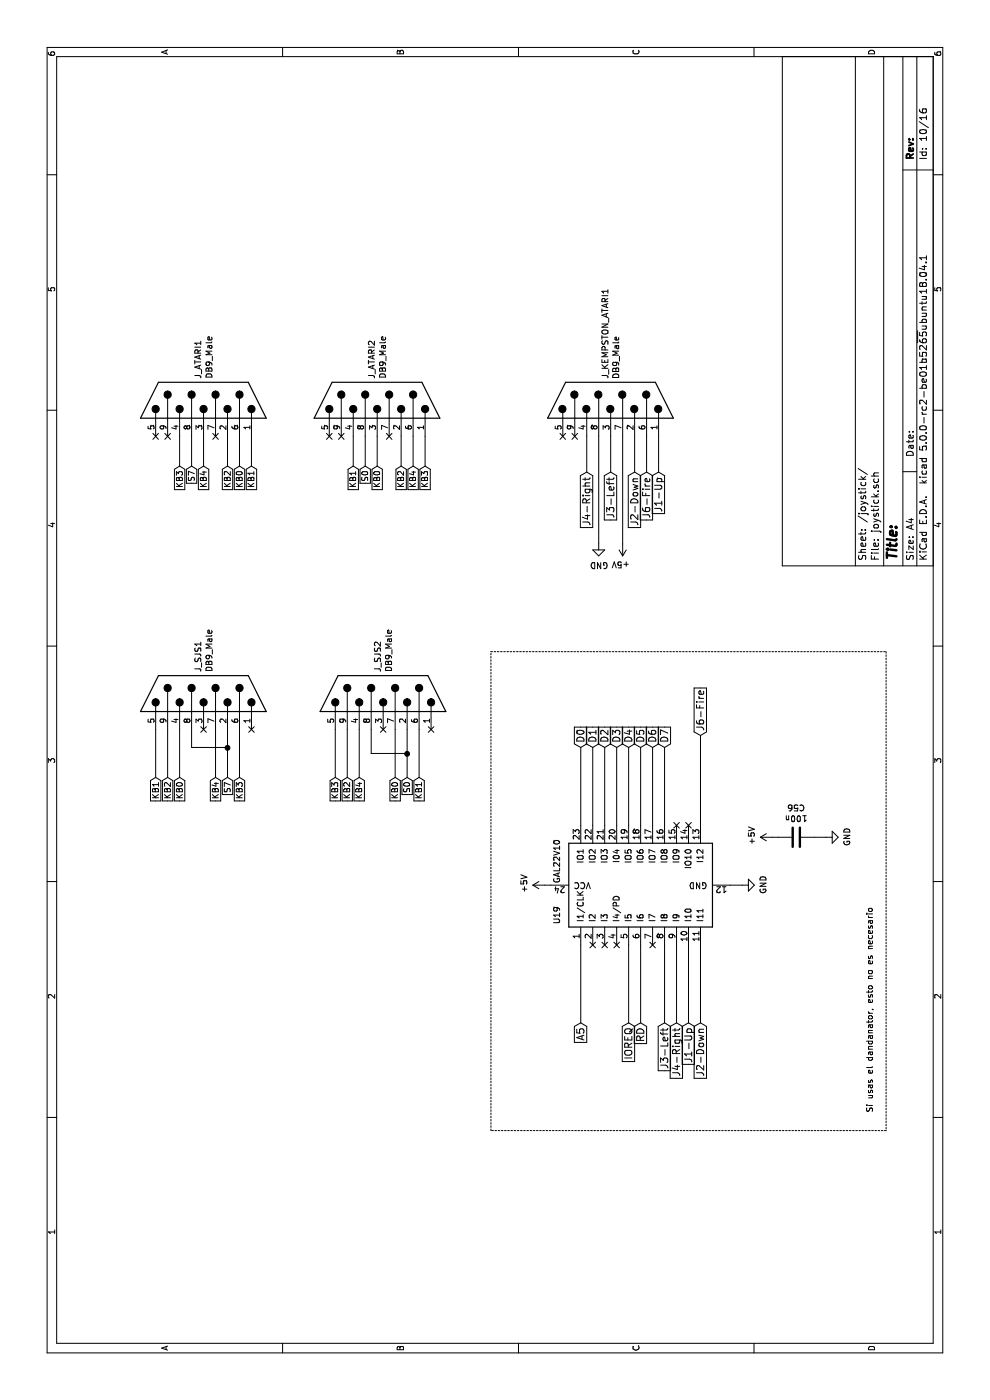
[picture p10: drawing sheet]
EESchema Schematic File Version 4
LIBS:All Spectrums-cache
EELAYER 26 0
EELAYER END
$Descr A4 11693 8268
encoding utf-8
Sheet 10 16
Title ""
Date ""
Rev ""
Comp ""
Comment1 ""
Comment2 ""
Comment3 ""
Comment4 ""
$EndDescr
$Comp
L Connector_Specialized:DB9_Male J_SJS2
U 1 1
P 5900 3200
F 0 "J_SJS2" H 6080 3246 50  0000 L CNN
F 1 "DB9_Male" H 6080 3155 50  0000 L CNN
F 2 "Connector_Dsub:DSUB-9_Male_Horizontal_P2.77x2.84mm_EdgePinOffset4.94mm_Housed_MountingHolesOffset7.48mm" H 5900 3200 50  0001 C CNN
F 3 "" H 5900 3200 50  0001 C CNN
	1    5900 3200
	1    0    0    -1  
$EndComp
$Comp
L Connector_Specialized:DB9_Male J_SJS1
U 1 1
P 5900 1700
F 0 "J_SJS1" H 6080 1746 50  0000 L CNN
F 1 "DB9_Male" H 6080 1655 50  0000 L CNN
F 2 "Connector_Dsub:DSUB-9_Male_Horizontal_P2.77x2.84mm_EdgePinOffset4.94mm_Housed_MountingHolesOffset7.48mm" H 5900 1700 50  0001 C CNN
F 3 "" H 5900 1700 50  0001 C CNN
	1    5900 1700
	1    0    0    -1  
$EndComp
$Comp
L Connector_Specialized:DB9_Male J_ATARI1
U 1 1
P 8350 1700
F 0 "J_ATARI1" H 8530 1746 50  0000 L CNN
F 1 "DB9_Male" H 8530 1655 50  0000 L CNN
F 2 "Connector_Dsub:DSUB-9_Male_Horizontal_P2.77x2.84mm_EdgePinOffset4.94mm_Housed_MountingHolesOffset7.48mm" H 8350 1700 50  0001 C CNN
F 3 "" H 8350 1700 50  0001 C CNN
	1    8350 1700
	1    0    0    -1  
$EndComp
$Comp
L Connector_Specialized:DB9_Male J_ATARI2
U 1 1
P 8350 3150
F 0 "J_ATARI2" H 8530 3196 50  0000 L CNN
F 1 "DB9_Male" H 8530 3105 50  0000 L CNN
F 2 "Connector_Dsub:DSUB-9_Male_Horizontal_P2.77x2.84mm_EdgePinOffset4.94mm_Housed_MountingHolesOffset7.48mm" H 8350 3150 50  0001 C CNN
F 3 "" H 8350 3150 50  0001 C CNN
	1    8350 3150
	1    0    0    -1  
$EndComp
$Comp
L Connector_Specialized:DB9_Male J_KEMPSTON_ATARI1
U 1 1
P 8350 5100
F 0 "J_KEMPSTON_ATARI1" H 8529 5146 50  0000 L CNN
F 1 "DB9_Male" H 8529 5055 50  0000 L CNN
F 2 "Connector_Dsub:DSUB-9_Male_Horizontal_P2.77x2.84mm_EdgePinOffset4.94mm_Housed_MountingHolesOffset7.48mm" H 8350 5100 50  0001 C CNN
F 3 "" H 8350 5100 50  0001 C CNN
	1    8350 5100
	1    0    0    -1  
$EndComp
Text GLabel 5200 1800 0    50   Input ~ 0
KB4
Text GLabel 5200 2000 0    50   Input ~ 0
KB3
Text GLabel 5200 1400 0    50   Input ~ 0
KB2
Text GLabel 5200 1300 0    50   Input ~ 0
KB1
Text GLabel 5200 1500 0    50   Input ~ 0
KB0
Text GLabel 5200 1900 0    50   Input ~ 0
S7
Text GLabel 5200 3300 0    50   Input ~ 0
KB0
Text GLabel 5200 3500 0    50   Input ~ 0
KB1
Text GLabel 5200 2900 0    50   Input ~ 0
KB2
Text GLabel 5200 2800 0    50   Input ~ 0
KB3
Text GLabel 5200 3000 0    50   Input ~ 0
KB4
Text GLabel 5200 3400 0    50   Input ~ 0
S0
Wire Wire Line
	5200 1300 5600 1300
Wire Wire Line
	5200 1400 5600 1400
Wire Wire Line
	5200 1500 5600 1500
Wire Wire Line
	5200 1800 5600 1800
Wire Wire Line
	5200 1900 5450 1900
Wire Wire Line
	5200 2000 5600 2000
Wire Wire Line
	5200 2800 5600 2800
Wire Wire Line
	5200 2900 5600 2900
Wire Wire Line
	5200 3000 5600 3000
Wire Wire Line
	5200 3300 5600 3300
Wire Wire Line
	5200 3400 5400 3400
Wire Wire Line
	5200 3500 5600 3500
Wire Wire Line
	5600 1600 5450 1600
Wire Wire Line
	5450 1600 5450 1900
Wire Wire Line
	5450 1900 5600 1900
Wire Wire Line
	5600 3100 5400 3100
Wire Wire Line
	5400 3100 5400 3400
Wire Wire Line
	5400 3400 5600 3400
NoConn ~ 5600 1700
NoConn ~ 5600 2100
Text GLabel 5550 5850 2    60   Input ~ 0
J6-Fire
Text GLabel 3150 5650 0    60   Input ~ 0
J4-Right
Text GLabel 3150 5550 0    60   Input ~ 0
J3-Left
Text GLabel 3150 5850 0    60   Input ~ 0
J2-Down
Text GLabel 3150 5750 0    60   Input ~ 0
J1-Up
Text GLabel 5450 4850 2    60   Input ~ 0
D0
Text GLabel 5450 4950 2    60   Input ~ 0
D1
Text GLabel 5450 5050 2    60   Input ~ 0
D2
Text GLabel 5450 5450 2    60   Input ~ 0
D6
Text GLabel 5450 5250 2    60   Input ~ 0
D4
Text GLabel 5450 5150 2    60   Input ~ 0
D3
Text GLabel 5450 5350 2    60   Input ~ 0
D5
Text GLabel 5450 5550 2    60   Input ~ 0
D7
Text GLabel 3150 4850 0    60   Input ~ 0
A5
Text GLabel 3150 5250 0    60   Input ~ 0
IOREQ
Text GLabel 3150 5350 0    60   Input ~ 0
RD
Wire Wire Line
	3150 4850 3800 4850
Wire Wire Line
	3150 5250 3800 5250
Wire Wire Line
	3800 5350 3150 5350
Wire Wire Line
	3800 5550 3150 5550
Wire Wire Line
	3800 5650 3150 5650
Wire Wire Line
	3150 5750 3800 5750
Wire Wire Line
	3150 5850 3800 5850
Wire Wire Line
	4800 4850 5450 4850
Wire Wire Line
	4800 4950 5450 4950
Wire Wire Line
	4800 5050 5450 5050
Wire Wire Line
	4800 5150 5450 5150
Wire Wire Line
	4800 5250 5450 5250
Wire Wire Line
	4800 5350 5450 5350
Wire Wire Line
	4800 5450 5450 5450
Wire Wire Line
	4800 5550 5450 5550
Wire Wire Line
	4800 5850 5550 5850
$Comp
L power:+5V #PWR0185
U 1 1
P 4300 4550
F 0 "#PWR0185" H 4300 4400 50  0001 C CNN
F 1 "+5V" H 4315 4723 50  0000 C CNN
F 2 "" H 4300 4550 50  0001 C CNN
F 3 "" H 4300 4550 50  0001 C CNN
	1    4300 4550
	1    0    0    -1  
$EndComp
$Comp
L power:GND #PWR0186
U 1 1
P 4300 6200
F 0 "#PWR0186" H 4300 5950 50  0001 C CNN
F 1 "GND" H 4305 6027 50  0000 C CNN
F 2 "" H 4300 6200 50  0001 C CNN
F 3 "" H 4300 6200 50  0001 C CNN
	1    4300 6200
	1    0    0    -1  
$EndComp
NoConn ~ 5600 3200
NoConn ~ 5600 3600
Text GLabel 7750 4900 0    60   Input ~ 0
J4-Right
Text GLabel 7750 5100 0    60   Input ~ 0
J3-Left
Text GLabel 7750 5300 0    60   Input ~ 0
J2-Down
Text GLabel 7750 5500 0    60   Input ~ 0
J1-Up
Text GLabel 7750 5400 0    60   Input ~ 0
J6-Fire
$Comp
L power:+5V #PWR0187
U 1 1
P 7150 5200
F 0 "#PWR0187" H 7150 5050 50  0001 C CNN
F 1 "+5V" H 7165 5373 50  0000 C CNN
F 2 "" H 7150 5200 50  0001 C CNN
F 3 "" H 7150 5200 50  0001 C CNN
	1    7150 5200
	0    -1   -1   0   
$EndComp
$Comp
L power:GND #PWR0188
U 1 1
P 7150 5000
F 0 "#PWR0188" H 7150 4750 50  0001 C CNN
F 1 "GND" H 7155 4827 50  0000 C CNN
F 2 "" H 7150 5000 50  0001 C CNN
F 3 "" H 7150 5000 50  0001 C CNN
	1    7150 5000
	0    1    1    0   
$EndComp
NoConn ~ 8050 4800
NoConn ~ 8050 4700
Wire Wire Line
	7750 4900 8050 4900
Wire Wire Line
	7750 5100 8050 5100
Wire Wire Line
	7150 5000 8050 5000
Wire Wire Line
	7150 5200 8050 5200
Wire Wire Line
	7750 5300 8050 5300
Wire Wire Line
	7750 5400 8050 5400
Wire Wire Line
	7750 5500 8050 5500
NoConn ~ 4800 5650
NoConn ~ 4800 5750
NoConn ~ 3800 5450
NoConn ~ 3800 4950
NoConn ~ 3800 5050
NoConn ~ 3800 5150
Connection ~ 5400 3400
Connection ~ 5450 1900
Text GLabel 7800 1700 0    50   Input ~ 0
KB4
Text GLabel 7800 1500 0    50   Input ~ 0
KB3
Text GLabel 7800 1900 0    50   Input ~ 0
KB2
Text GLabel 7800 2100 0    50   Input ~ 0
KB1
Text GLabel 7800 2000 0    50   Input ~ 0
KB0
Text GLabel 7800 1600 0    50   Input ~ 0
S7
Text GLabel 7800 3150 0    50   Input ~ 0
KB0
Text GLabel 7800 2950 0    50   Input ~ 0
KB1
Text GLabel 7800 3350 0    50   Input ~ 0
KB2
Text GLabel 7800 3550 0    50   Input ~ 0
KB3
Text GLabel 7800 3450 0    50   Input ~ 0
KB4
Text GLabel 7800 3050 0    50   Input ~ 0
S0
Wire Wire Line
	7800 3050 8050 3050
Wire Wire Line
	7800 1600 8050 1600
NoConn ~ 8050 1300
NoConn ~ 8050 1400
NoConn ~ 8050 2750
NoConn ~ 8050 2850
NoConn ~ 8050 3250
NoConn ~ 8050 1800
Wire Wire Line
	8050 1500 7800 1500
Wire Wire Line
	8050 1700 7800 1700
Wire Wire Line
	8050 1900 7800 1900
Wire Wire Line
	8050 2000 7800 2000
Wire Wire Line
	8050 2100 7800 2100
Wire Wire Line
	8050 2950 7800 2950
Wire Wire Line
	8050 3150 7800 3150
Wire Wire Line
	8050 3350 7800 3350
Wire Wire Line
	8050 3450 7800 3450
Wire Wire Line
	8050 3550 7800 3550
Wire Wire Line
	4300 4550 4300 4600
Wire Wire Line
	4300 6100 4300 6200
$Comp
L Device:C C56
U 1 1
P 4700 6650
F 0 "C56" V 4448 6650 50  0000 C CNN
F 1 "100n" V 4539 6650 50  0000 C CNN
F 2 "Capacitor_THT:C_Disc_D3.8mm_W2.6mm_P2.50mm" H 4738 6500 50  0001 C CNN
F 3 "~" H 4700 6650 50  0001 C CNN
	1    4700 6650
	-1   0    0    1   
$EndComp
$Comp
L power:+5V #PWR0189
U 1 1
P 4700 6450
F 0 "#PWR0189" H 4700 6300 50  0001 C CNN
F 1 "+5V" H 4715 6623 50  0000 C CNN
F 2 "" H 4700 6450 50  0001 C CNN
F 3 "" H 4700 6450 50  0001 C CNN
	1    4700 6450
	1    0    0    -1  
$EndComp
Wire Wire Line
	4700 6450 4700 6500
$Comp
L power:GND #PWR0190
U 1 1
P 4700 6900
F 0 "#PWR0190" H 4700 6650 50  0001 C CNN
F 1 "GND" H 4705 6727 50  0000 C CNN
F 2 "" H 4700 6900 50  0001 C CNN
F 3 "" H 4700 6900 50  0001 C CNN
	1    4700 6900
	1    0    0    -1  
$EndComp
Wire Wire Line
	4700 6800 4700 6900
Wire Notes Line
	6250 7400 2250 7400
Wire Notes Line
	2250 7400 2250 4100
Wire Notes Line
	2250 4100 6250 4100
Wire Notes Line
	6250 4100 6250 7400
Text Notes 2400 7300 0    50   ~ 0
Si usas el dandanator, esto no es necesario
$Comp
L ALEA:GAL22V10 U19
U 1 1
P 4300 5350
F 0 "U19" H 4050 6050 50  0000 C CNN
F 1 "GAL22V10" H 4500 6050 50  0000 C CNN
F 2 "" H 4300 5400 50  0001 C CNN
F 3 "" H 4300 5400 50  0001 C CNN
	1    4300 5350
	1    0    0    -1  
$EndComp
$EndSCHEMATC
